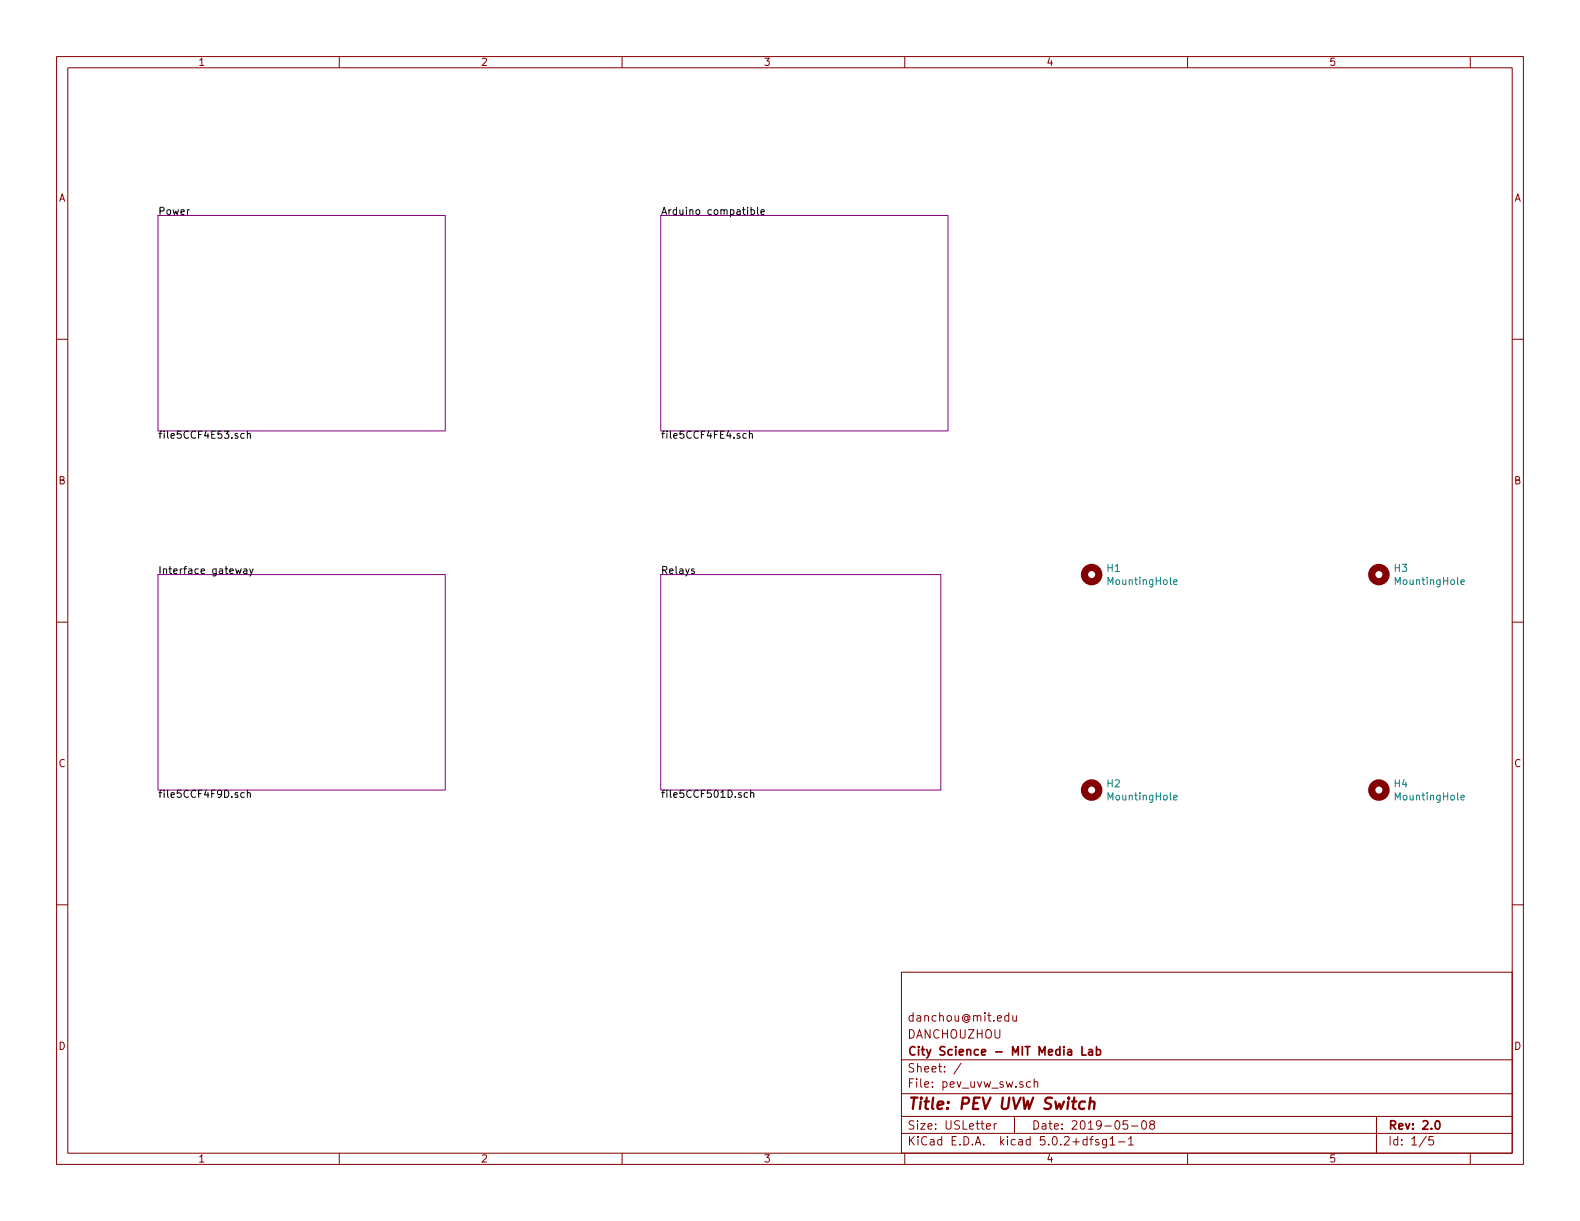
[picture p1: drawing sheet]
<svg xmlns="http://www.w3.org/2000/svg" width="279mm" height="216mm" viewBox="0 0 279 216" stroke-linecap="round" stroke-linejoin="round" font-family="sans-serif">
<g fill="none" stroke="#840000" stroke-width=".18">
<path d="M10 10h259.4v195.9h-259.4zM12 12h255.4v191.9h-255.4zM60 10v2M110 10v2M160 10v2M210 10v2M260 10v2M10 60h2M267.4 60h2M10 110h2M267.4 110h2M10 160h2"/>
<path d="M267.4 160h2M159.4 171.9h108v32h-108zM178.4 179.7l-.4-.1-.3 .3v.5l.3 .2 .4-.1M178.4 179.1v1.5M179.1 179.6l.1 .9 .3 .1 .2-.2M179.7 179.6v1M159.4 197.4h108M159.4 193.4h108M159.4 187.4h108M170 188l-1.3 1.9M174.4 199.2l.8-.2-.1-.2-.4-.1-.3 .2 .1 .7h.6M175.8 198.7v1"/>
<path d="M176.2 198.7l-.3 .1-.1 .2M179.4 197.4v3M182.2 191.3h-.4l-.3 .2 .1 .6 .2 .2 .4-.1M182.9 191.4l.2-.1h.3l.1 1M182.9 190.8v1.5M199.4 198.2h-.7l-.1 .7 .2-.1h.5l.1 .2v.5l-.2 .2-.6-.2M200.1 199.1h1.1M202 198.3l.4-.1a.94 .94 0 0 1 0 1.5 .82 .82 0 0 1-.4-1.4zM203.6 198.8l-.3-.3 .1-.2 .2-.1h.4l.2 .3-.1 .2-.6 .2a.48 .48 0 0 0-.1 .6l.2 .2 .5-.2a.48 .48 0 0 0-.1-.6l-.1-.1M243.4 197.4v6.5M60 203.9v2M110 203.9v2"/>
<path d="M159.4 200.4h108M160 203.9v2M192.7 201.5h.6M193.3 201l-.4 .2v1.3M194.3 201.5h-.4l-.2 .2 .1 .2 .5 .1v.4h-.6M195.7 201.5v1.2l-.3 .3-.4-.1M195.7 201.5h-.5l-.3 .3 .1 .5 .2 .2 .5-.1M196.3 201.4l.4-.4v1.5M196.3 202.5h.9M197.8 201.9h1.1M199.6 201.4l.4-.4v1.5M199.6 202.5h.8"/>
<path d="M210 203.9v2M252.2 200.9l-1.2 1.9M253.4 201h-.7v.7l.2-.2 .5 .1 .1 .2-.1 .5-.2 .2-.5-.2M260 203.9v2"/>
</g>
<path d="M191.3 185.1v1.5h.7M192.6 185.6h.5l.1 1M193.2 185.9l-.5 .1-.2 .2 .2 .4 .5-.1M193.9 185.6h.4l.3 .3v.5l-.3 .2-.4-.1M193.9 185.1v1.5M253.9 198.3l.2-.1a.81 .81 0 0 1 .6 .6 .81 .81 0 0 1-.3 .8l-.1 .1a.79 .79 0 0 1-.4-1.4z" fill="none" stroke="#840000" stroke-width=".3"/>
<path d="M191.9 194.8a.68 .68 0 0 0-1 .3v.8l.2 .2 .6-.1M192.7 194.9a.52 .52 0 0 1 .9 .1l-.2 1.1M192.8 194.1l-.2 2" fill="none" stroke="#840000" stroke-width=".41"/>
<path d="M27.9 38.1h50.8v38.1h-50.8zM116.8 38.1h50.8v38.1h-50.8zM27.9 101.6h50.8v38.1h-50.8zM116.8 101.6h49.6v38.1h-49.6z" fill="none" stroke="#840084" stroke-width=".18"/>
<g fill="none" stroke="#000" stroke-width=".18">
<path d="M132.8 37.1h.4l.2 .2-.1 .6h-.5M132.8 36.7v1.2M134 36.7v1l.1 .2M134.6 37.5l.6-.1-.1-.3h-.4l-.1 .2v.6h.5M43.2 76.7h-.4l-.2 .2 .1 .5h.5M43.7 76.8l.2-.1h.3l.1 .8M43.7 76.2v1.3M132 76.7h-.4l-.2 .2 .1 .5h.5M132.5 76.8l.2-.1h.3v.8M132.5 76.2v1.3M41.7 100.6l.2 .8 .3-.6 .2 .6 .2-.8M43.1 100.6h.5l.1 .8"/>
<path d="M43.7 100.9h-.4l-.2 .2v.3h.6M44.1 100.6l.3 .8M44.8 100.6l-.5 1.1-.2 .2M122.8 100.6h-.3l-.2 .2 .1 .1 .4 .2v.3h-.5M43.7 139.7v1.3M132.7 139.7v1.3M43.2 140.2h-.4l-.2 .2 .1 .5h.5M43.7 140.3l.2-.1h.3l.1 .8M132.2 140.2h-.3l-.3 .2 .1 .5h.5M132.7 140.3l.2-.1h.3l.1 .8"/>
</g>
<g fill="none" stroke="#840000" stroke-width="1.3">
<circle cx="193" cy="101.6" r="1.27"/>
<circle cx="243.8" cy="101.6" r="1.27"/>
<circle cx="193" cy="139.7" r="1.27"/>
<circle cx="243.8" cy="139.7" r="1.27"/>
</g>
<path d="M207.5 102.9l.7-.1-.1-.2-.4-.1-.2 .2 .1 .6h.5M258.3 102.9l.7-.1-.1-.2-.4-.1-.2 .2 .1 .6h.5M207.5 141l.7-.1-.1-.2-.4-.1-.2 .2 .1 .6h.5M258.3 141l.7-.1-.1-.2-.4-.1-.2 .2 .1 .6h.5" fill="none" stroke="#008484" stroke-width=".18"/>
<text font-size="2.8" fill="#840000" x="160.4" y="196.2">Title: PEV UVW Switch</text>
<g font-size="2.1" fill="#840000">
<text x="160.4" y="183.6">DANCHOUZHOU</text>
<text x="160.4" y="180.6">danchou@mit.edu</text>
<text x="160.4" y="189.6">Sheet: /</text>
<text x="160.4" y="186.6">City Science - MIT Media Lab</text>
<text x="160.4" y="192.3">File: pev_uvw_sw.sch</text>
<text x="160.4" y="202.5">KiCad E.D.A. kicad 5.0.2+dfsg1-1</text>
<text x="160.4" y="199.7">Size: USLetter</text>
<text x="182.4" y="199.7">Date: 2019-05-08</text>
<text x="245.4" y="199.7">Rev: 2.0</text>
<text x="245.4" y="202.5">Id: 1/5</text>
</g>
<g font-size="1.8" fill="#840000">
<text x="35" y="11.6">1</text>
<text x="85" y="11.6">2</text>
<text x="135" y="11.6">3</text>
<text x="185" y="11.6">4</text>
<text x="235" y="11.6">5</text>
<text x="10.4" y="35.6">A</text>
<text x="267.8" y="35.6">A</text>
<text x="10.4" y="85.6">B</text>
<text x="267.8" y="85.6">B</text>
<text x="10.4" y="135.6">C</text>
<text x="267.8" y="135.6">C</text>
<text x="10.4" y="185.6">D</text>
<text x="267.8" y="185.6">D</text>
<text x="35" y="205.5">1</text>
<text x="85" y="205.5">2</text>
<text x="135" y="205.5">3</text>
<text x="185" y="205.5">4</text>
<text x="235" y="205.5">5</text>
</g>
<g font-size="1.8">
<text x="27.9" y="38">Power</text>
<text x="116.8" y="38">Arduino compatible</text>
<text x="27.9" y="77.6">file5CCF4E53.sch</text>
<text x="116.8" y="77.6">file5CCF4FE4.sch</text>
<text x="27.9" y="101.5">Interface gateway</text>
<text x="116.8" y="101.5">Relays</text>
<text x="27.9" y="141.1">file5CCF4F9D.sch</text>
<text x="116.8" y="141.1">file5CCF501D.sch</text>
</g>
<g font-size="1.8" fill="#008484">
<text x="195.8" y="101.1">H1</text>
<text x="246.6" y="101.1">H3</text>
<text x="196.1" y="103.4">MountingHole</text>
<text x="246.9" y="103.4">MountingHole</text>
<text x="195.8" y="139.2">H2</text>
<text x="196.1" y="141.5">MountingHole</text>
<text x="246.6" y="139.2">H4</text>
<text x="246.9" y="141.5">MountingHole</text>
</g>
</svg>
